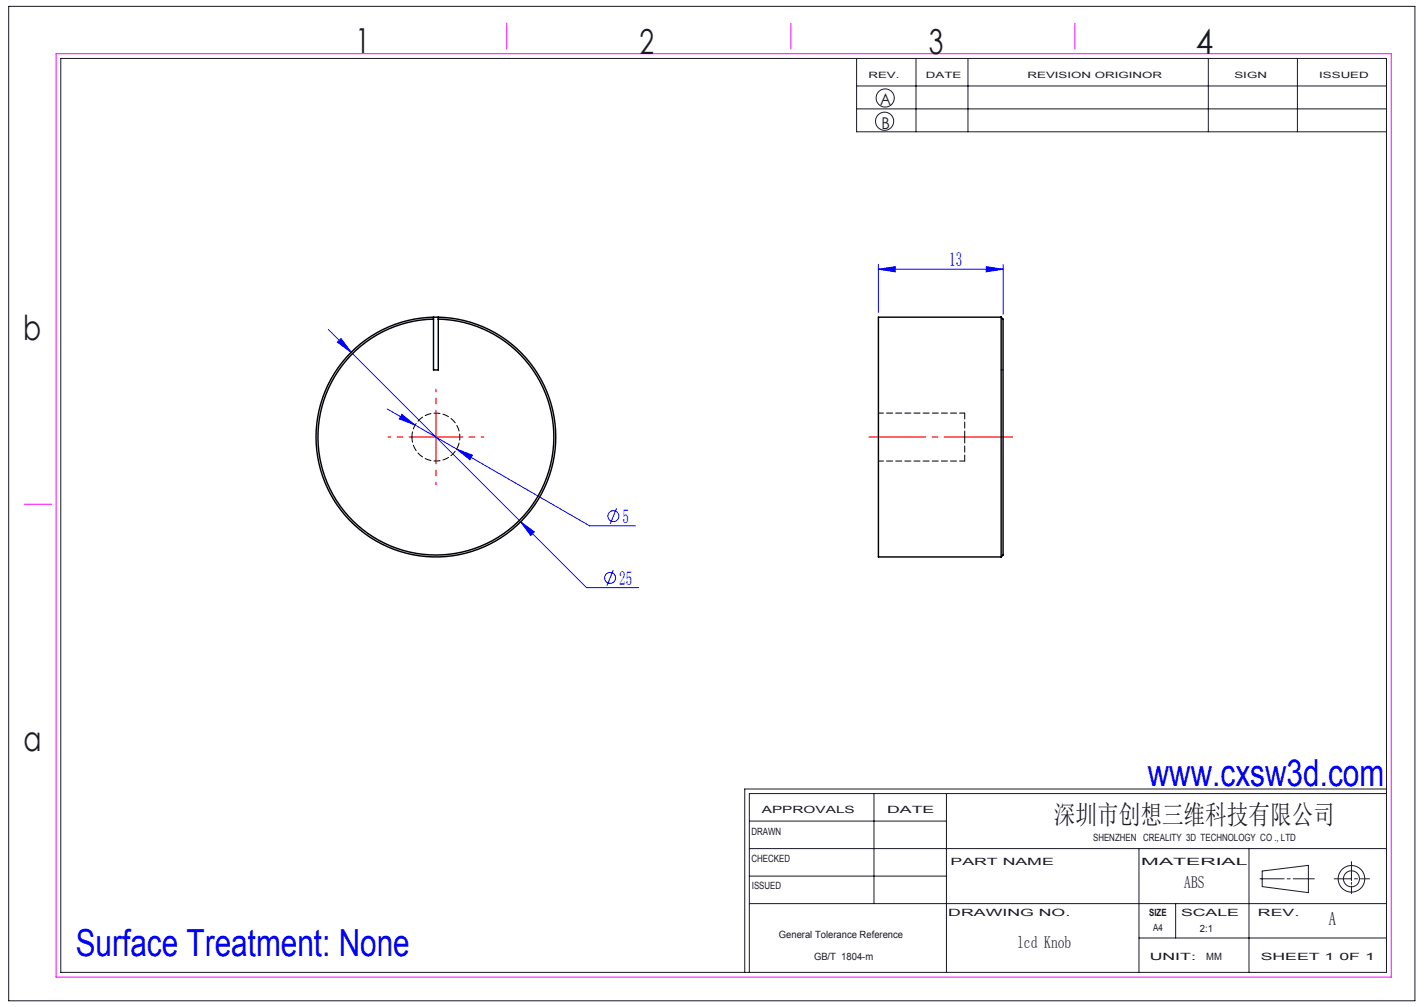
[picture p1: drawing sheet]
<svg xmlns="http://www.w3.org/2000/svg" width="297mm" height="210mm" viewBox="0 0 297 210" stroke-linecap="round" stroke-linejoin="round" font-family="sans-serif">
<g fill="none" stroke="#191924" stroke-width=".21">
<path d="M1.8 1.3h293.3v207.4h-293.3zM12.7 12.2h276.5v190.6h-276.5zM178.7 12.2v15.3h110.5M178.7 17.9h110.5M191.1 12.2v15.3M201.9 12.2v15.3M252 12.2v15.3M270.6 12.2v15.3M178.7 22.7h110.5M156.3 177h132.9M156.3 171.2h41.1M182.3 165.5v22.9"/>
<path d="M197.4 165.5v37.3M237.6 177v25.8M260.5 177v25.8M281.9 179.7v4M289.2 165.5h-132.9v37.3M289.2 164.5h-133.9v38.3M156.3 188.4h132.9M156.3 182.7h41.1M237.6 195.6h51.6M245.2 188.4v7.2M262.8 183.3h5M263.3 181.6l9.6-1.1v5.7l-9.6-1.3z"/>
<path d="M268.5 183.3h.6M269.7 183.3h4.4M278.3 183.3h3.6M281.9 184v.4M281.9 184.8v1.5M282.5 183.3h.6M283.8 183.3h1.9"/>
<circle cx="184.5" cy="25.3" r="1.89"/>
<circle cx="184.6" cy="20.4" r="1.89"/>
<circle cx="281.9" cy="183.3" r="1.67"/>
<circle cx="281.9" cy="183.3" r="2.77"/>
</g>
<path d="M11.7 11.2h278.5v192.6h-278.5zM105.7 4.8v5.4M165 4.8v5.4M224.2 4.8v5.4M5.1 105.1h5.7" fill="none" stroke="#f0f" stroke-width=".21"/>
<g fill="none" stroke="#00f" stroke-width=".21">
<path d="M183.2 56.1l3.5-.5v1.1zM183.2 55.1v10M183.2 56.1h26M205.7 55.6l3.5 .5-3.5 .6zM209.2 55.1v10.5M68.5 68.7l4.7 4.8M70.4 71.4l.7-.8 2.1 2.9zM73.2 73.5l35.4 35.3M80.8 85.3l42.2 24.4h9.5M83.8 86.4l2.8 2.2-3.3-1.2zM95.2 93.6l3.3 1.3-.5 1zM108.6 108.8l2.8 2.1-.7 .8z"/>
<path d="M108.6 108.8l13.7 13.7h10.9M127.9 118.9l-1.3 3.2M128.6 106l-1.3 3.3"/>
<circle cx="127.9" cy="107.6" r="1.14"/>
<circle cx="127.3" cy="120.5" r="1.14"/>
</g>
<path d="M85.9 91.1h-5M90.9 86.1v-5M90.9 96.1v5M95.9 91.1h5" fill="none" stroke="#f00" stroke-width=".21" stroke-dasharray="30.5 1.3 1.3 1.3" stroke-dashoffset="29.9"/>
<path d="M85.9 91.1h10M90.9 86.1v10" fill="none" stroke="#f00" stroke-width=".21"/>
<path d="M208.8 91.1h2.4" fill="none" stroke="#f00" stroke-width=".21" stroke-dasharray="30.5 1.3 1.3 1.3"/>
<path d="M181.2 91.1h27.6" fill="none" stroke="#f00" stroke-width=".21" stroke-dasharray="30.5 1.3 1.3 1.3" stroke-dashoffset="18.6"/>
<path d="M71.1 70.6l-.7 .8 2.8 2.1zM108.6 108.8l2.1 2.9 .7-.8zM83.8 86.4l-.5 1 3.3 1.2zM95.2 93.6l2.8 2.3 .5-1zM183.2 56.1l3.5-.5v1.1zM205.7 55.6l3.5 .5-3.5 .6z" fill="#00f"/>
<path d="M90.4 66.6a24.6 24.6 0 0 0-20.9 36.6 24.6 24.6 0 0 0 42.2 1.2 24.6 24.6 0 0 0-18.9-37.8h-1.4M90.4 66.2a25 25 0 0 0-21.3 37.2 25 25 0 0 0 42.9 1.2 25 25 0 0 0-19.2-38.4h-1.4M90.4 66.2h1M90.4 66.2v10.9h1v-10.9M208.8 66.1h-25.6v50h25.6M208.8 66.2v49.9M208.8 66.2h.1M208.8 66.2l.4 .4v49.1l-.4 .4" fill="none" stroke="#000" stroke-width=".3"/>
<path d="M85.9 91.1a5 5 0 0 0 7.3 4.5 5 5 0 0 0 .6-8.6 5 5 0 0 0-7.8 3.5l-.1 .6M183.2 96.1h18M201.2 86.1h-18" fill="none" stroke="#000" stroke-width=".21" stroke-dasharray="1.3 .6" stroke-dashoffset=".2"/>
<path d="M208.8 77.1h.4M201.2 91.1v5M201.2 86.1v5" fill="none" stroke="#000" stroke-width=".21" stroke-dasharray="1.3 .6"/>
<g font-size="7.8" fill="#00f">
<text x="239.4" y="163.9">www.cxsw3d.com</text>
<text x="15.8" y="199.3">Surface Treatment: None</text>
</g>
<g font-size="7.2" fill="#191924">
<text x="74.1" y="11">1</text>
<text x="133.4" y="11.2">2</text>
<text x="193.7" y="11.3">3</text>
<text x="249.4" y="11.3">4</text>
<text x="4.8" y="70.9">b</text>
<text x="4.9" y="156.5">a</text>
</g>
<text font-size="5.6" fill="#191924" x="219.8" y="171.8">深圳市创想三维科技有限公司</text>
<g font-size="4.1" fill="#00f">
<text x="198" y="55.6">13</text>
<text x="129.8" y="109.1">5</text>
<text x="129.1" y="122">25</text>
</g>
<text font-size="3.9" fill="#191924" x="277.2" y="193">A</text>
<g font-size="3.5" fill="#191924">
<text x="247" y="185.2">ABS</text>
<text x="212.1" y="197.7">lcd Knob</text>
</g>
<g font-size="3.4" fill="#191924">
<text x="183.6" y="22">A</text>
<text x="183.8" y="27">B</text>
</g>
<g font-size="2.1" fill="#191924">
<text x="158.9" y="169.5">APPROVALS</text>
<text x="185" y="169.5">DATE</text>
<text x="156.7" y="174.2">DRAWN</text>
<text x="156.7" y="179.7">CHECKED</text>
<text x="228" y="175.4">SHENZHEN CREALITY 3D TECHNOLOGY CO ., LTD</text>
<text x="156.8" y="185.4">ISSUED</text>
<text x="198.2" y="180.4">PART NAME</text>
<text x="238" y="180.4">MATERIAL</text>
<text x="197.8" y="191">DRAWING NO.</text>
<text x="239.7" y="191">SIZE</text>
<text x="246.3" y="191">SCALE</text>
<text x="262.4" y="191">REV.</text>
<text x="162.4" y="195.6">General Tolerance Reference</text>
<text x="240.5" y="194.1">A4</text>
<text x="250.3" y="194.3">2:1</text>
<text x="169.8" y="200.2">GB/T 1804-m</text>
<text x="239.8" y="200.2">UNIT:</text>
<text x="251.6" y="200.2">MM</text>
<text x="262.9" y="200.2">SHEET 1 0F 1</text>
</g>
<g font-size="1.8" fill="#191924">
<text x="181.1" y="16.3">REV.</text>
<text x="193.1" y="16.3">DATE</text>
<text x="214.3" y="16.3">REVISION ORIGINOR</text>
<text x="257.5" y="16.3">SIGN</text>
<text x="275.1" y="16.3">ISSUED</text>
</g>
</svg>
